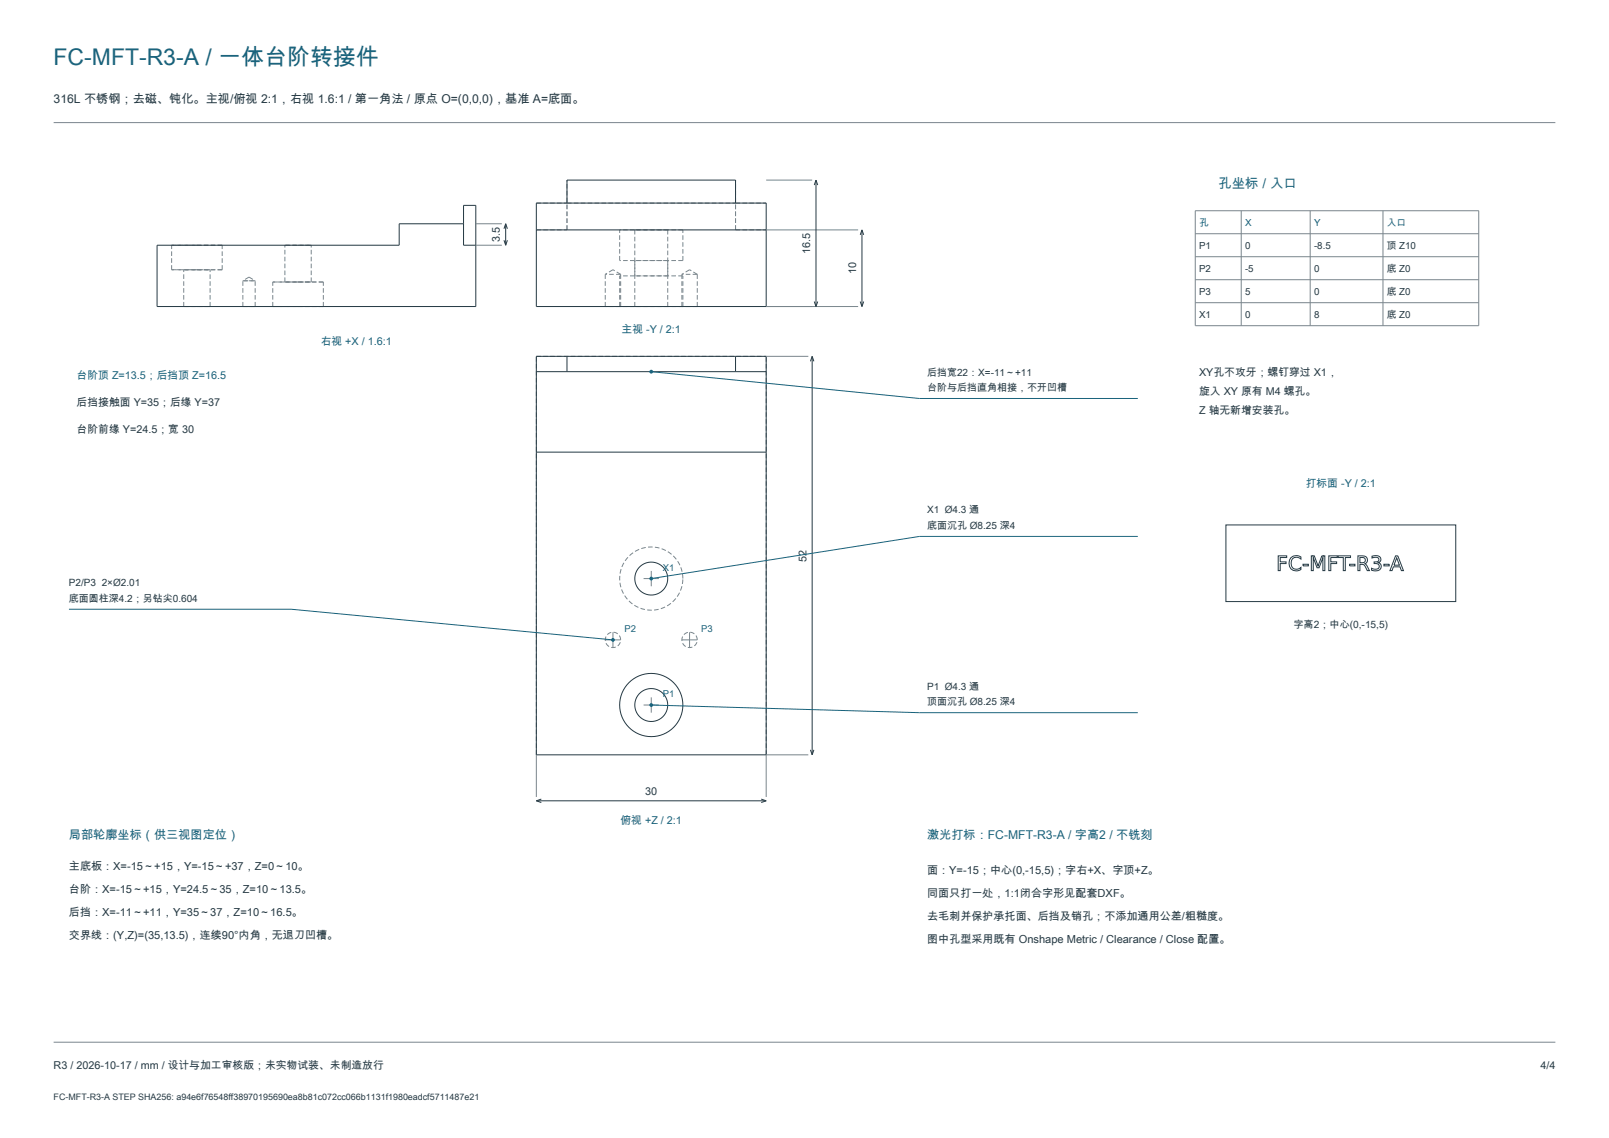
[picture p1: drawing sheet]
<svg xmlns="http://www.w3.org/2000/svg" width="420mm" height="297mm" viewBox="0 0 420 297" stroke-linecap="round" stroke-linejoin="round" font-family="sans-serif">
<g fill="none" stroke="#7a858d" stroke-width=".26">
<path d="M14 32h392M124.2 58.4h6.8M200 47h12M124.2 64h6.8M200 60h24M200 93h11M200 80h24M168 151h4M170 149v4M158 167h4M160 165v4M178 167h4"/>
<path d="M180 165v4M140 197v11M168 184h4M170 182v4M211 197h-11v11M14 272h392"/>
</g>
<g fill="none" stroke="#7a858d" stroke-width=".26" stroke-dasharray="1.2 .6" stroke-linecap="butt">
<path d="M140 53h8M148 53h44M192 53h8M44.8 64h6.6M44.8 70.4h6.6M44.8 70.4v-6.4M48 70.4h3.4M51.4 64h6.6M51.4 70.4h3.4M51.4 70.4h6.6M54.8 70.4h-6.8M58 64h-13.2"/>
<path d="M58 70.4h-13.2M58 70.4v-6.4M63.4 73.3h1.6M65 73.3h1.6M65 72.3l-1.6 1M65 72.3l1.6 1M66.6 73.3h-3.2M71.2 73.6h6.6M74.4 64h3.4M74.4 73.6h3.4M74.4 73.6v-9.6M77.8 64h3.4"/>
<path d="M77.8 73.6h6.6M77.8 73.6h3.4M81.2 64h-6.8M81.2 73.6h-6.8M81.2 73.6v-9.6M84.4 73.6h-13.2M140 60h8M148 60v-7M148 60v-13M160 70.4l-2 1.2M161.7 68v-8M162 71.6h-4"/>
<path d="M162 71.6l-2-1.2M165.7 72v-12M174.3 60h-8.6M174.3 68h-8.6M174.3 72v-12M174.3 72h-8.6M178.3 60h-16.6M178.3 72h-16.6M178.3 68v-8M178.3 68h-16.6M180 70.4l-2 1.2M182 71.6h-4"/>
<path d="M182 71.6l-2-1.2M192 60v-13M192 60h8M192 60v-7M48 80h3.4M48 80v-9.6M51.4 80h3.4M54.8 80h-6.8M54.8 80v-9.6M63.4 80h1.6M63.4 80v-6.7M65 80h1.6"/>
<path d="M66.6 80h-3.2M66.6 80v-6.7M71.2 80h6.6M71.2 80v-6.4M77.8 80h6.6M84.4 80h-13.2M84.4 80v-6.4M140 93h60M158 80v-8.4M161.7 80v-8M162 80h-4M162 80v-8.4"/>
<path d="M165.7 80v-12M174.3 80h-8.6M174.3 80v-12M178 80v-8.4M178.3 80h-16.6M178.3 80v-8M182 80h-4M182 80v-8.4M178.3 151a8.3 8.3 0 0 0-12.2-7.3 8.3 8.3 0 0 0-.7 14.2 8.3 8.3 0 0 0 12.8-6.1l.1-.8M162 167a2.01 2.01 0 0 0-2.9-1.8 2.01 2.01 0 0 0-.3 3.4 2.01 2.01 0 0 0 3.2-1.2v-.4M182 167a2.01 2.01 0 0 0-2.9-1.8 2.01 2.01 0 0 0-.3 3.4 2.01 2.01 0 0 0 3.2-1.2v-.4M140 197v-104"/>
<path d="M200 197v-104"/>
</g>
<g fill="none" stroke="#253943" stroke-width=".26">
<path d="M121 58.4h-16.8v5.6h-63.2v16h83.2v-26.4h-3.2v10.4h3.2M132 58.4v5.6M132 58.4l.4 1.3M132 58.4l-.5 1.3M140 53h60v27h-60zM148 53v-6h44v6M213 47v33M213 47l.4 1.3M213 47l-.5 1.3M131.5 62.7l.5 1.3M132.4 62.7l-.4 1.3M140 60h60"/>
<path d="M212.5 78.7l.5 1.3M213.4 78.7l-.4 1.3M224.6 78.7l.4 1.3M225 60v20M225 60l.5 1.3M225 60l-.4 1.3M225.5 78.7l-.5 1.3M140 97h60M140 93h60v104h-60zM148 93v4M192 93v4M212 93v104"/>
<path d="M212 93l.5 1.3M212 93l-.4 1.3M140 118h60M211.6 195.7l.4 1.3M212.5 195.7l-.5 1.3M140 209h60M140 209l1.3 .5M141.3 208.6l-1.3 .4M198.7 208.6l1.3 .4M200 209l-1.3 .5"/>
<circle cx="170" cy="151" r="4.3"/>
<circle cx="170" cy="184" r="4.3"/>
<circle cx="170" cy="184" r="8.2"/>
</g>
<path d="M170 184l70 2h57" fill="none" stroke="#19637c" stroke-width=".26"/>
<circle cx="170" cy="184" r=".5" fill="#19637c"/>
<path d="M297 140h-57l-70 11" fill="none" stroke="#19637c" stroke-width=".26"/>
<circle cx="170" cy="151" r=".5" fill="#19637c"/>
<path d="M18 159h58l84 8" fill="none" stroke="#19637c" stroke-width=".26"/>
<circle cx="160" cy="167" r=".5" fill="#19637c"/>
<path d="M170 97l70 7h57" fill="none" stroke="#19637c" stroke-width=".26"/>
<circle cx="170" cy="97" r=".5" fill="#19637c"/>
<path d="M312 55h74v30h-74zM324 55v30M342 55v30M361 55v30M312 61h74M312 67h74M312 73h74M312 79h74" fill="none" stroke="#7a858d" stroke-width=".26"/>
<g fill="none" stroke="#253943" stroke-width=".26">
<path d="M320 137h60v20h-60zM333.7 145.1h2.2v.4h-1.7v1.1h1.5v.5h-1.5v1.8h-.5zM337 145.5a2.13 2.13 0 0 1 2.6-.1v.5a1.53 1.53 0 0 0-2-.2 1.53 1.53 0 0 0-.5 2 1.49 1.49 0 0 0 2.5 .4v.5a2.03 2.03 0 0 1-2.8-.3 2.03 2.03 0 0 1 .2-2.8zM340.1 147.3h1.4v.4h-1.4zM342.3 145.1h.8l1 2.6 .9-2.6h.8v3.8h-.5v-3.4l-1 2.7h-.5l-1-2.7v3.4h-.5zM346.9 145.1h2.2v.4h-1.7v1.1h1.5v.5h-1.5v1.8h-.5zM349.3 145.1h3.2v.4h-1.3v3.4h-.6v-3.4h-1.3zM352.3 147.3h1.4v.4h-1.4zM354.5 145.1h1.1a1.08 1.08 0 0 1 1.3 .7 1.08 1.08 0 0 1-.6 1.3l.5 .5 .7 1.3h-.6a2.16 2.16 0 0 0-1.1-1.6h-.8v1.6h-.5zM355 145.5h.6a.69 .69 0 0 1 .8 .7 .69 .69 0 0 1-.8 .7h-.6zM358.1 145.2l.3-.1a1.33 1.33 0 0 1 2 1.2l-.6 .5a1.13 1.13 0 0 1 .7 1.5 1.13 1.13 0 0 1-1.5 .7l-1-.2v-.5l.2 .1a1.06 1.06 0 0 0 1.2 .1 1.06 1.06 0 0 0 .6-1 1.17 1.17 0 0 0-1.3-.4v-.4h.5a.63 .63 0 0 0 .7-.7 .63 .63 0 0 0-.8-.6l-1 .2zM361.2 147.3h1.4v.4h-1.4z"/>
<path d="M364.3 145.1h.6l1.4 3.8h-.5l-.3-1h-1.8l-.3 1h-.6zM364.6 145.6l.7 1.9h-1.4z"/>
</g>
<text font-size="6" fill="#19637c" x="14" y="17">FC-MFT-R3-A / 一体台阶转接件</text>
<text font-size="3.5" fill="#19637c" x="318" y="49">孔坐标 / 入口</text>
<text font-size="3.2" fill="#253943" x="14" y="27">316L 不锈钢；去磁、钝化。主视/俯视 2:1，右视 1.6:1 / 第一角法 / 原点 O=(0,0,0)，基准 A=底面。</text>
<g font-size="3.2" fill="#19637c">
<text x="18" y="219">局部轮廓坐标（供三视图定位）</text>
<text x="242" y="219">激光打标：FC-MFT-R3-A / 字高2 / 不铣刻</text>
</g>
<g font-size="2.9" fill="#253943">
<text x="18" y="227">主底板：X=-15～+15，Y=-15～+37，Z=0～10。</text>
<text x="242" y="228">面：Y=-15；中心(0,-15,5)；字右+X、字顶+Z。</text>
<text x="18" y="233">台阶：X=-15～+15，Y=24.5～35，Z=10～13.5。</text>
<text x="242" y="234">同面只打一处，1:1闭合字形见配套DXF。</text>
<text x="18" y="239">后挡：X=-11～+11，Y=35～37，Z=10～16.5。</text>
<text x="18" y="245">交界线：(Y,Z)=(35,13.5)，连续90°内角，无退刀凹槽。</text>
<text x="242" y="240">去毛刺并保护承托面、后挡及销孔；不添加通用公差/粗糙度。</text>
<text x="242" y="246">图中孔型采用既有 Onshape Metric / Clearance / Close 配置。</text>
</g>
<g font-size="2.8" fill="#253943">
<text x="130.5" y="63.2" transform="rotate(-90 130.5 63.2)">3.5</text>
<text x="211.5" y="66.2" transform="rotate(-90 211.5 66.2)">16.5</text>
<text x="223.5" y="71.6" transform="rotate(-90 223.5 71.6)">10</text>
<text x="313" y="98">XY孔不攻牙；螺钉穿过 X1，</text>
<text x="20" y="106">后挡接触面 Y=35；后缘 Y=37</text>
<text x="313" y="103">旋入 XY 原有 M4 螺孔。</text>
<text x="20" y="113">台阶前缘 Y=24.5；宽 30</text>
<text x="313" y="108">Z 轴无新增安装孔。</text>
<text x="210.5" y="146.6" transform="rotate(-90 210.5 146.6)">52</text>
<text x="168.4" y="207.5">30</text>
<text x="14" y="279">R3 / 2026-10-17 / mm / 设计与加工审核版；未实物试装、未制造放行</text>
<text x="402.1" y="279">4/4</text>
</g>
<g font-size="2.8" fill="#19637c">
<text x="83.7" y="90">右视 +X / 1.6:1</text>
<text x="162.2" y="87">主视 -Y / 2:1</text>
<text x="20" y="99">台阶顶 Z=13.5；后挡顶 Z=16.5</text>
<text x="340.8" y="127">打标面 -Y / 2:1</text>
<text x="162" y="215">俯视 +Z / 2:1</text>
</g>
<g font-size="2.6" fill="#253943">
<text x="242" y="98">后挡宽22：X=-11～+11</text>
<text x="242" y="102">台阶与后挡直角相接，不开凹槽</text>
<text x="242" y="134">X1 Ø4.3 通</text>
<text x="242" y="138">底面沉孔 Ø8.25 深4</text>
<text x="18" y="153">P2/P3 2×Ø2.01</text>
<text x="18" y="157">底面圆柱深4.2；另钻尖0.604</text>
<text x="337.6" y="164">字高2；中心(0,-15,5)</text>
<text x="242" y="180">P1 Ø4.3 通</text>
<text x="242" y="184">顶面沉孔 Ø8.25 深4</text>
</g>
<g font-size="2.5" fill="#19637c">
<text x="313" y="59">孔</text>
<text x="325" y="59">X</text>
<text x="343" y="59">Y</text>
<text x="362" y="59">入口</text>
<text x="173" y="149">X1</text>
<text x="163" y="165">P2</text>
<text x="183" y="165">P3</text>
<text x="173" y="182">P1</text>
</g>
<g font-size="2.5" fill="#253943">
<text x="313" y="65">P1</text>
<text x="325" y="65">0</text>
<text x="343" y="65">-8.5</text>
<text x="362" y="65">顶 Z10</text>
<text x="313" y="71">P2</text>
<text x="325" y="71">-5</text>
<text x="343" y="71">0</text>
<text x="362" y="71">底 Z0</text>
<text x="313" y="77">P3</text>
<text x="325" y="77">5</text>
<text x="343" y="77">0</text>
<text x="362" y="77">底 Z0</text>
<text x="313" y="83">X1</text>
<text x="325" y="83">0</text>
<text x="343" y="83">8</text>
<text x="362" y="83">底 Z0</text>
</g>
<text font-size="2.3" fill="#253943" x="14" y="287">FC-MFT-R3-A STEP SHA256: a94e6f76548ff38970195690ea8b81c072cc066b1131f1980eadcf5711487e21</text>
</svg>
